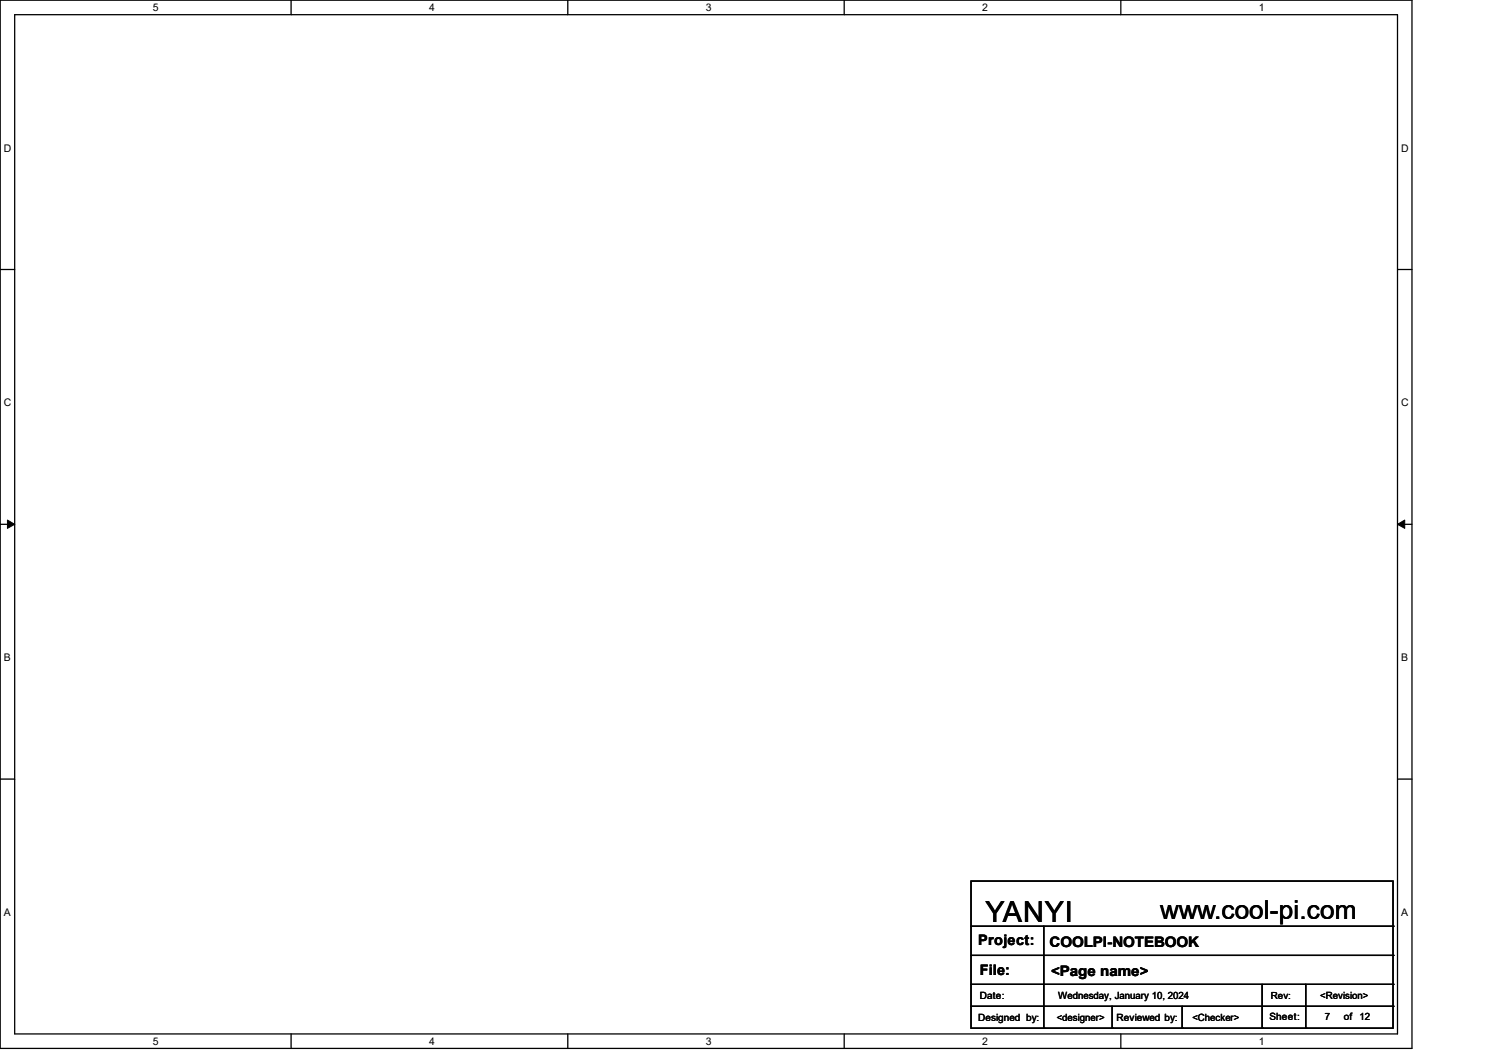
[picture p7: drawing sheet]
<svg xmlns="http://www.w3.org/2000/svg" width="297mm" height="210mm" viewBox="0 0 297 210" stroke-linecap="round" stroke-linejoin="round" font-family="sans-serif">
<g fill="none" stroke="#000" stroke-width=".25">
<path d="M0 0h280.9v208.5h-280.9zM2.9 2.9h275.1v202.7h-275.1zM57.9 0v2.9M112.9 0v2.9M167.9 0v2.9M223 0v2.9M0 53.6h2.9M278 53.6h2.9M0 104.3h2.9M278 104.3h2.9M0 154.9h2.9M278 154.9h2.9"/>
<path d="M193.2 175.2h83.9v29.3h-83.9zM193.2 184.2h83.9M193.2 190h83.9M193.2 195.7h83.9M207.6 184.2v20.3M251.1 195.7v8.8M259.8 195.7v8.8M277.1 184.2h.1M277.1 190h.1M277.1 195.7h.1M57.9 205.6v2.9M112.9 205.6v2.9"/>
<path d="M167.9 205.6v2.9M193.2 200.1h83.9M207.6 204.5h.1M221.2 204.5h.1M221.2 200.1v4.4M223 205.6v2.9M235.2 204.5h.1M235.2 200.1v4.4M251.1 204.5h.1M259.8 204.5h.1M277.1 200.1h.1"/>
</g>
<path d="M1.5 103.4l1.4 .9-1.4 .8zM278 104.3l1.4-.9v1.7z" fill="#000"/>
<path d="M1.5 103.4l1.4 .9-1.4 .8zM278 104.3l1.4-.9v1.7z" fill="none" stroke="#000" stroke-width=".2"/>
<text font-size="5.8" x="196" y="183.3">YANYI</text>
<text font-size="5.2" x="230.8" y="182.8">www.cool-pi.com</text>
<g font-size="2.9">
<text x="194.6" y="188">Project:</text>
<text x="208.8" y="188.3">COOLPI-NOTEBOOK</text>
<text x="194.9" y="193.8">File:</text>
<text x="209.1" y="194.1">&lt;Page name&gt;</text>
</g>
<g font-size="2.1">
<text x="30.4" y="2.2">5</text>
<text x="85.4" y="2.2">4</text>
<text x="140.4" y="2.2">3</text>
<text x="195.4" y="2.2">2</text>
<text x="250.4" y="2.2">1</text>
<text x=".8" y="30.1">D</text>
<text x="278.7" y="30.1">D</text>
<text x=".8" y="80.8">C</text>
<text x="278.7" y="80.8">C</text>
<text x=".8" y="131.5">B</text>
<text x="278.7" y="131.5">B</text>
<text x=".8" y="182.2">A</text>
<text x="278.7" y="182.2">A</text>
<text x="30.4" y="207.8">5</text>
<text x="85.4" y="207.8">4</text>
<text x="140.4" y="207.8">3</text>
<text x="195.4" y="207.8">2</text>
<text x="250.4" y="207.8">1</text>
</g>
<g font-size="2">
<text x="194.6" y="203.1">Designed by:</text>
<text x="194.9" y="198.8">Date:</text>
<text x="210.2" y="203.1">&lt;designer&gt;</text>
<text x="210.5" y="198.8">Wednesday, January 10, 2024</text>
<text x="222.1" y="203.1">Reviewed by:</text>
<text x="237.2" y="203.1">&lt;Checker&gt;</text>
<text x="252.5" y="202.8">Sheet:</text>
<text x="262.6" y="198.8">&lt;Revision&gt;</text>
<text x="263.5" y="202.8">7</text>
<text x="267.3" y="202.8">of</text>
<text x="270.5" y="202.8">12</text>
</g>
<text font-size="1.9" x="252.8" y="198.7">Rev:</text>
</svg>
